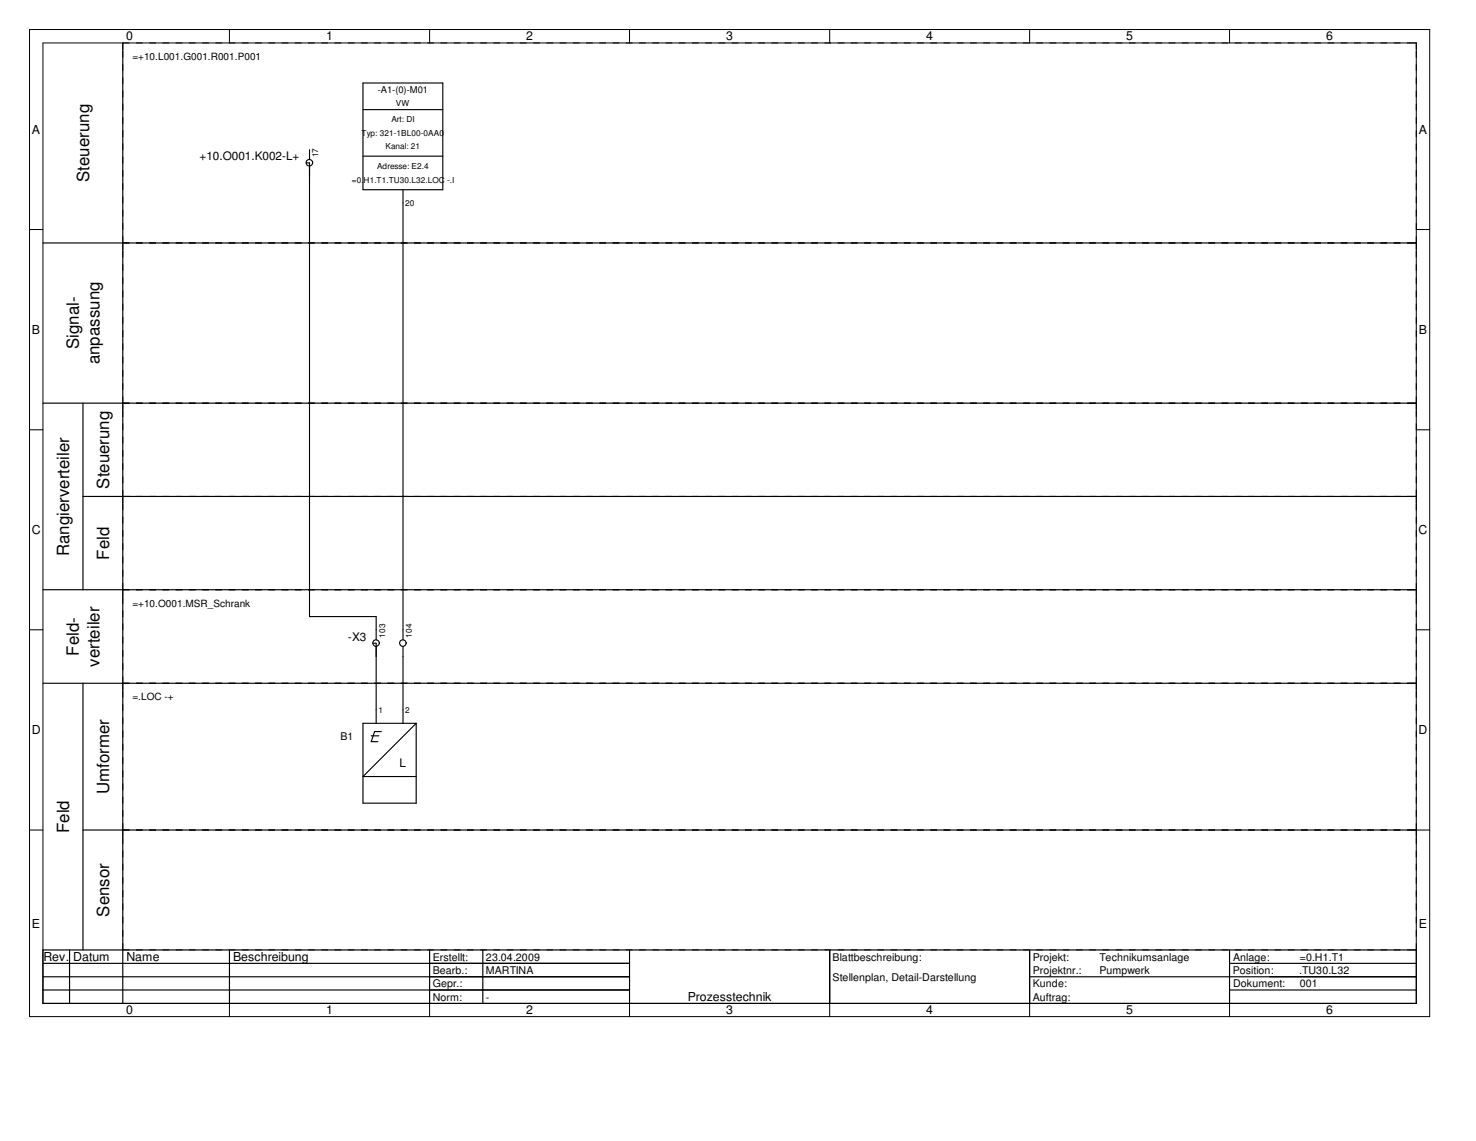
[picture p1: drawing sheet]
<svg xmlns="http://www.w3.org/2000/svg" width="279mm" height="216mm" viewBox="0 0 279 216" stroke-linecap="round" stroke-linejoin="round" font-family="sans-serif">
<g fill="none" stroke="#000" stroke-width=".19">
<path d="M5.6 5.6h265v186.8h-265zM8.1 8.1h260v181.8h-260zM23.2 8.1v1.3M43.4 5.6v2.5M81.3 5.6v2.5M119.2 5.6v2.5M157.1 5.6v2.5M194.9 5.6v2.5M232.7 5.6v2.5M5.6 43.4h2.5M23.2 46v1.2M266.8 46h1.3"/>
<path d="M268.1 43.4h2.5M23.2 76.3v1.2M266.8 76.3h1.3M5.6 81.3h2.5M23.2 93.9v1.3M266.8 93.9h1.3M268.1 81.3h2.5M5.6 119.2h2.5M23.2 111.6v1.3M266.8 111.6h1.3M268.1 119.2h2.5M23.2 129.3v1.3"/>
<path d="M266.8 129.3h1.3M5.6 157.1h2.5M23.2 157.1v1.2M266.8 157.1h3.8M266.8 179.7h1.3M43.4 189.9v2.5M81.3 189.9v2.5M119.2 189.9v2.5M157.1 189.9v2.5M194.9 189.9v2.5M232.7 189.9v2.5"/>
</g>
<g fill="none" stroke="#000" stroke-width=".22">
<path d="M23.2 8.1v181.8M8.1 46h260M8.1 76.3h260M15.7 76.3v35.3M15.7 93.9h252.4M8.1 111.6h260M8.1 129.3h260M15.7 129.3v50.4M15.7 157.1h252.4M8.1 179.7h260v10.2h-260zM13.2 179.7v10.2M43.4 179.7v10.2"/>
<path d="M81.3 179.7v10.2M91.4 179.7v10.2M119.2 179.7v10.2M157.1 179.7v10.2M194.9 179.7v10.2M232.7 179.7v10.2M8.1 184.8h111.1M8.1 182.3h111.1M8.1 187.3h111.1M194.9 184.8h73.2M232.7 182.3h35.4M232.7 187.3h35.4"/>
</g>
<g fill="none" stroke="#000" stroke-width=".19" stroke-dasharray="1.3 1.3" stroke-linecap="butt">
<path d="M23.2 8.1h243.6M23.2 46h243.6M23.2 46v-36.6M268.1 46v-36.6M23.2 76.3h243.6M23.2 76.3v-29.1M268.1 76.3v-29.1M23.2 93.9h243.6M23.2 93.9v-16.4M268.1 93.9v-16.4M23.2 111.6h243.6M23.2 111.6v-16.4"/>
<path d="M268.1 111.6v-16.4M23.2 129.3h243.6M23.2 129.3v-16.4M268.1 129.3v-16.4M23.2 157.1h243.6M23.2 157.1v-26.5M268.1 157.1v-26.5M23.2 179.7h243.6M23.2 179.7v-21.4M268.1 179.7v-21.4"/>
</g>
<g fill="none" stroke="#000" stroke-width=".21">
<path d="M68.7 15.7h15.1v20.2h-15.1zM58 30.8h.6v85.9h12.6v4.4M58.6 28.3v1.9M68.7 20.7h15.1M68.7 29.5h15.1M76.3 35.9v85.2M68.7 136.9h10.1v15.1h-10.1zM70.3 139.2h1.4M70.6 121.7h.6v15.2M72.2 138.4h-1.3l-.6 1.9h1.2M76.3 122.3v14.6M78.8 136.9l-10.1 10h10.1"/>
<circle cx="58.6" cy="30.8" r=".62"/>
<circle cx="71.2" cy="121.7" r=".62"/>
<circle cx="76.3" cy="121.7" r=".62"/>
</g>
<g font-size="3.2">
<text x="16.9" y="34.4" transform="rotate(-90 16.9 34.4)">Steuerung</text>
<text x="14.9" y="66.1" transform="rotate(-90 14.9 66.1)">Signal-</text>
<text x="18.8" y="69" transform="rotate(-90 18.8 69)">anpassung</text>
<text x="20.7" y="92.5" transform="rotate(-90 20.7 92.5)">Steuerung</text>
<text x="13.1" y="105.2" transform="rotate(-90 13.1 105.2)">Rangierverteiler</text>
<text x="20.7" y="105.9" transform="rotate(-90 20.7 105.9)">Feld</text>
<text x="14.9" y="124.1" transform="rotate(-90 14.9 124.1)">Feld-</text>
<text x="18.8" y="126.2" transform="rotate(-90 18.8 126.2)">verteiler</text>
<text x="20.7" y="150.2" transform="rotate(-90 20.7 150.2)">Umformer</text>
<text x="13.1" y="157.6" transform="rotate(-90 13.1 157.6)">Feld</text>
<text x="20.7" y="173.4" transform="rotate(-90 20.7 173.4)">Sensor</text>
</g>
<g font-size="2.3">
<text x="23.9" y="7.7">0</text>
<text x="61.7" y="7.7">1</text>
<text x="99.6" y="7.7">2</text>
<text x="137.5" y="7.7">3</text>
<text x="175.3" y="7.7">4</text>
<text x="213.2" y="7.7">5</text>
<text x="251" y="7.7">6</text>
<text x="6.1" y="25.4">A</text>
<text x="268.6" y="25.4">A</text>
<text x="6.1" y="63.2">B</text>
<text x="268.6" y="63.2">B</text>
<text x="6" y="101.1">C</text>
<text x="268.5" y="101.1">C</text>
<text x="6" y="138.9">D</text>
<text x="268.5" y="138.9">D</text>
<text x="6.1" y="175.6">E</text>
<text x="268.6" y="175.6">E</text>
<text x="8.2" y="181.9">Rev. Datum</text>
<text x="23.9" y="181.9">Name</text>
<text x="44.1" y="181.9">Beschreibung</text>
<text x="23.9" y="191.9">0</text>
<text x="61.7" y="191.9">1</text>
<text x="99.6" y="191.9">2</text>
<text x="130.2" y="189.4">Prozesstechnik</text>
<text x="137.5" y="191.9">3</text>
<text x="175.3" y="191.9">4</text>
<text x="213.2" y="191.9">5</text>
<text x="251" y="191.9">6</text>
</g>
<g font-size="2.2">
<text x="37.8" y="30.4">+10.O001.K002-L+</text>
<text x="65.9" y="121.2">-X3</text>
<text x="75.7" y="145.2">L</text>
</g>
<g font-size="2">
<text x="64.5" y="140.1">B1</text>
<text x="81.9" y="184.3">Bearb.:</text>
<text x="81.9" y="181.8">Erstellt:</text>
<text x="92" y="181.8">23.04.2009</text>
<text x="92" y="184.3">MARTINA</text>
<text x="157.6" y="185.5">Stellenplan, Detail-Darstellung</text>
<text x="157.6" y="181.8">Blattbeschreibung:</text>
<text x="195.5" y="181.8">Projekt:</text>
<text x="195.5" y="184.3">Projektnr.:</text>
<text x="208.1" y="181.8">Technikumsanlage</text>
<text x="208.1" y="184.3">Pumpwerk</text>
<text x="233.3" y="184.3">Position:</text>
<text x="233.4" y="181.8">Anlage:</text>
<text x="246" y="184.3">.TU30.L32</text>
<text x="246" y="181.8">=0.H1.T1</text>
<text x="81.9" y="186.8">Gepr.:</text>
<text x="81.9" y="189.4">Norm:</text>
<text x="92" y="189.4">-</text>
<text x="195.5" y="186.8">Kunde:</text>
<text x="195.5" y="189.4">Auftrag:</text>
<text x="233.4" y="186.8">Dokument:</text>
<text x="246" y="186.8">001</text>
</g>
<g font-size="1.9">
<text x="25.1" y="11.3">=+10.L001.G001.R001.P001</text>
<text x="25.1" y="114.8">=+10.O001.MSR_Schrank</text>
<text x="25.1" y="132.5">=.LOC -+</text>
</g>
<text font-size="1.8" x="71.5" y="17.6">-A1-(0)-M01</text>
<g font-size="1.6">
<text x="74.1" y="23.2">Art: DI</text>
<text x="74.9" y="20">VW</text>
<text x="60.2" y="29.8" transform="rotate(-90 60.2 29.8)">17</text>
<text x="68.5" y="25.7">Typ: 321-1BL00-0AA0</text>
<text x="73" y="28.2">Kanal: 21</text>
<text x="66.6" y="34.5">=0.H1.T1.TU30.L32.LOC -.I</text>
<text x="71.4" y="32">Adresse: E2.4</text>
<text x="76.7" y="38.9">20</text>
<text x="72.9" y="120.6" transform="rotate(-90 72.9 120.6)">103</text>
<text x="77.9" y="120.6" transform="rotate(-90 77.9 120.6)">104</text>
<text x="71.7" y="134.9">1</text>
<text x="76.7" y="134.9">2</text>
</g>
</svg>
